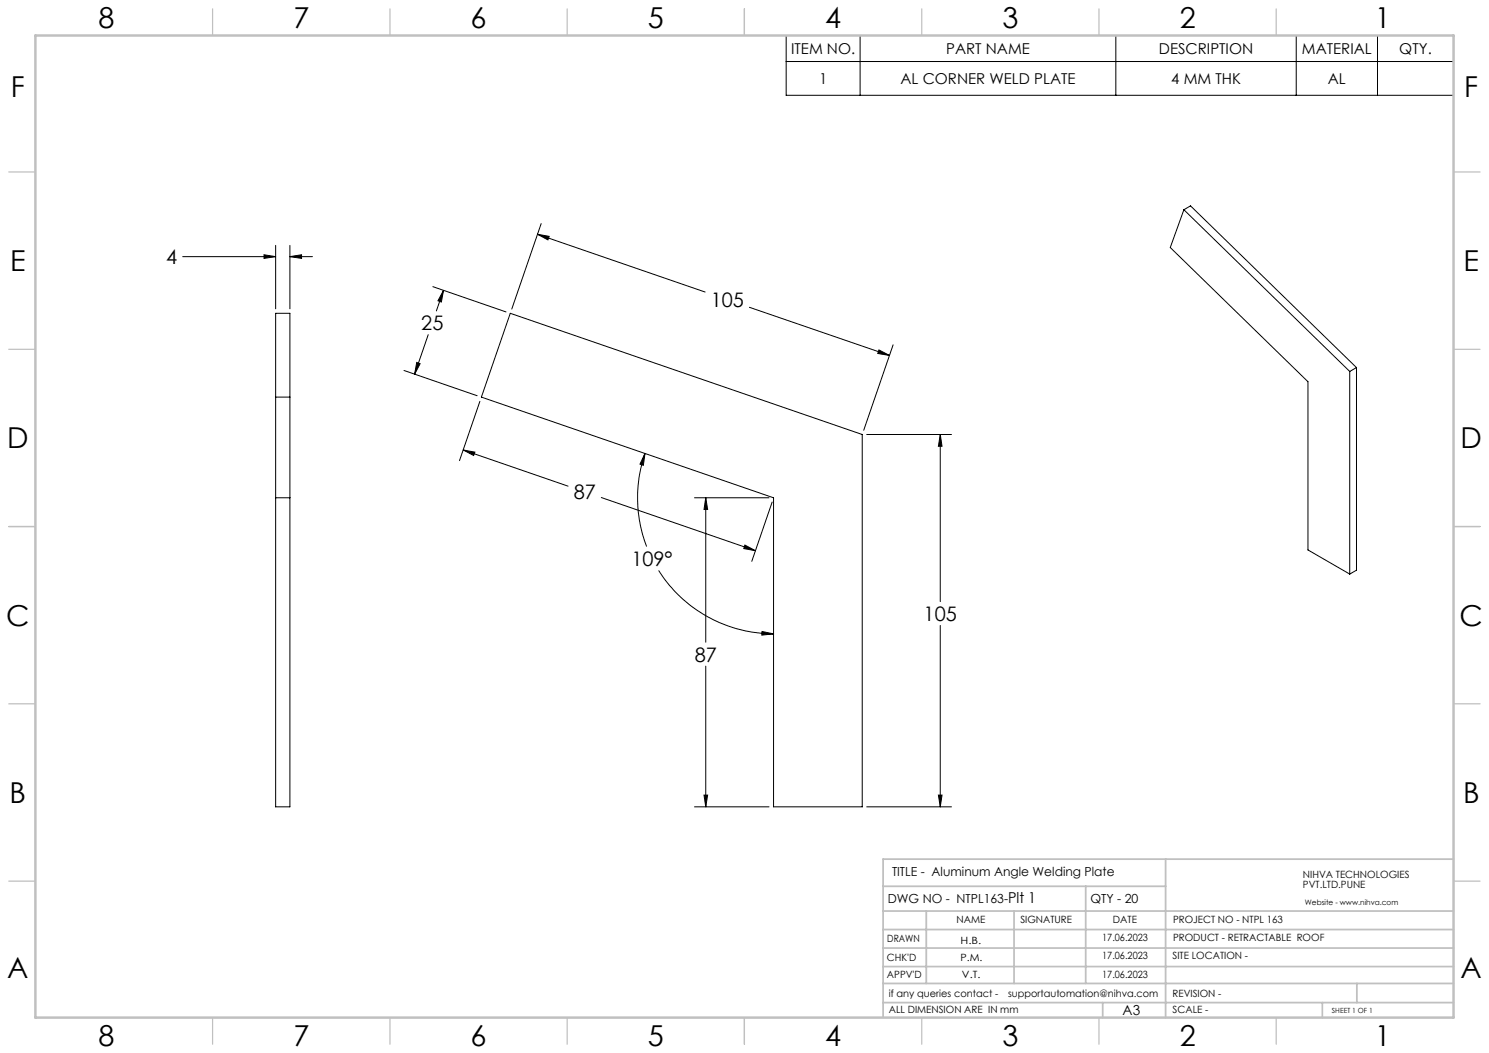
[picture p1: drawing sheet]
<svg xmlns="http://www.w3.org/2000/svg" width="420mm" height="297mm" viewBox="0 0 420 297" stroke-linecap="round" stroke-linejoin="round" font-family="sans-serif">
<g fill="none" stroke="#000" stroke-width=".28">
<path d="M221.8 10h188.2v16.9h-188.2zM221.8 17.4h188.2M242.6 10v16.9M314.7 10v16.9M365.6 10v16.9M388.5 10v16.9M333.9 59.2l46.8 45.6M333.9 59.2l1.9-1.1 46.8 45.6M333.9 59.2l-3.8 10.6 38.8 37.9v47.4l11.8 6.8M51.5 72.4h26.3M74.5 71.9l3.3 .5-3.3 .5zM77.8 69.2v17.9"/>
<path d="M81.8 69.2v17.9M81.8 72.4h6.3M81.8 72.4l3.3-.5v1zM151.6 66.1l47.3 16.3M151.6 66.1l3.3 .6-.3 1zM152.6 63.1l-8.2 24.1M77.8 88.4h4v139.2h-4zM120.8 94.4l-3.9 11.1M122.1 80.9l20.6 7.1M125.1 81.9l-2 5.8M125.1 81.9l-.6 3.3-1-.4zM143.9 88.4l99.3 34.2v105h-25v-87.2l-82.4-28.4z"/>
<path d="M211.4 86.7l39.5 13.6M247.9 98.7l3 1.6-3.3-.6zM251.9 97.3l-8.3 24.1M77.8 112h4M113.9 104.5l20.7 7.1M117.5 102.2l1 .4-1.6 2.9zM135.4 113.2l-5.8 16.7M380.7 104.8v57.1M382.6 103.7l-1.9 1.1M382.6 103.7v57.1l-1.9 1.1M130.7 126.9l29.5 10.2M130.7 126.9l3.2 .6-.3 1z"/>
<path d="M181.9 127.9l-.4 3.3-1-.3zM181.9 127.9a38.4 38.4 0 0 0 .5 26.3M244.5 122.6h23.9M265.2 122.6v47.1M265.2 122.6l.5 3.3h-1zM77.8 140.4h4M169.6 140.3l43.5 15M195.9 140.4h21M199.1 140.4v40.7M199.1 140.4l.5 3.3h-1zM210.1 153.7l3 1.6-3.3-.6zM217.8 141.6l-5.7 16.7"/>
<path d="M185.8 160.9a38.4 38.4 0 0 0 32.4 17.9M214.9 178.1l3.3 .7-3.3 .3zM265.2 176.4v51.2M199.1 187.9v39.7M195.9 227.6h21M198.6 224.3h1l-.5 3.3zM244.5 227.6h23.9M264.7 224.3h1l-.5 3.3z"/>
</g>
<g fill="none" stroke="#c0c0c0" stroke-width=".35">
<path d="M60 2.5v7.5M110 2.5v7.5M160 2.5v7.5M210 2.5v7.5M260 2.5v7.5M310 2.5v7.5M360 2.5v7.5M2.5 48.5h7.5M410 48.5h7.5M2.5 98.5h7.5M410 98.5h7.5M2.5 148.5h7.5"/>
<path d="M410 148.5h7.5M2.5 198.5h7.5M410 198.5h7.5M2.5 248.5h7.5M410 248.5h7.5M60 287v7.5M110 287v7.5M160 287v7.5M210 287v7.5M260 287v7.5M310 287v7.5M360 287v7.5"/>
</g>
<g fill="none" stroke="#c0c0c0" stroke-width=".5">
<path d="M249.1 257h160.9M249.1 250h79.7M261.3 257v20.4M286 257v20.4M306.2 250v27.4M328.8 242.3v44.7M410 242.3h-160.9v44.7M249.1 272.6h160.9M249.1 267.4h160.9M249.1 262.2h160.9M249.1 277.4h160.9M382.7 277.4v5.4"/>
<path d="M249.1 282.8h160.9M311 282.8v4.2M373 282.8v4.2"/>
</g>
<path d="M10 10h400v277h-400z" fill="none" stroke="#c0c0c0" stroke-width=".7"/>
<path d="M247.9 98.7l3 1.6-3.3-.6zM151.6 66.1l3.3 .6-.3 1zM264.7 224.3h1l-.5 3.3zM265.2 122.6l.5 3.3h-1zM125.1 81.9l-.6 3.3-1-.4zM117.5 102.2l1 .4-1.6 2.9zM181.9 127.9l-.4 3.3-1-.3zM214.9 178.1l3.3 .7-3.3 .3zM130.7 126.9l3.2 .6-.3 1zM210.1 153.7l3 1.6-3.3-.6zM199.1 140.4l.5 3.3h-1zM198.6 224.3h1l-.5 3.3zM74.5 71.9l3.3 .5-3.3 .5zM81.8 72.4l3.3-.5v1z" fill="#000"/>
<g font-size="8.1">
<text x="27.8" y="8">8</text>
<text x="82.8" y="8">7</text>
<text x="132.8" y="8">6</text>
<text x="182.8" y="8">5</text>
<text x="232.8" y="8">4</text>
<text x="282.8" y="8">3</text>
<text x="332.8" y="8">2</text>
<text x="387.8" y="8">1</text>
<text x="3" y="27.2">F</text>
<text x="413" y="27.2">F</text>
<text x="2.8" y="76.5">E</text>
<text x="412.8" y="76.5">E</text>
<text x="2" y="126.5">D</text>
<text x="412" y="126.5">D</text>
<text x="1.7" y="176.5">C</text>
<text x="411.7" y="176.5">C</text>
<text x="2.7" y="226.5">B</text>
<text x="412.7" y="226.5">B</text>
<text x="2" y="275.7">A</text>
<text x="412" y="275.7">A</text>
<text x="27.8" y="295">8</text>
<text x="82.8" y="295">7</text>
<text x="132.8" y="295">6</text>
<text x="182.8" y="295">5</text>
<text x="232.8" y="295">4</text>
<text x="282.8" y="295">3</text>
<text x="332.8" y="295">2</text>
<text x="387.8" y="295">1</text>
</g>
<g font-size="5.6">
<text x="46.9" y="74.5">4</text>
<text x="200.5" y="86.6">105</text>
<text x="118.8" y="93.2">25</text>
<text x="161.8" y="140.9">87</text>
<text x="178.1" y="159.7">109°</text>
<text x="260.5" y="175.2">105</text>
<text x="196" y="186.6">87</text>
</g>
<g font-size="4.2">
<text x="223.2" y="15.2">ITEM NO.</text>
<text x="266.9" y="15.2">PART NAME</text>
<text x="326.9" y="15.2">DESCRIPTION</text>
<text x="367.2" y="15.2">MATERIAL</text>
<text x="394.7" y="15.2">QTY.</text>
<text x="231" y="23.6">1</text>
<text x="254" y="23.6">AL CORNER WELD PLATE</text>
<text x="330.4" y="23.6">4 MM THK</text>
<text x="374.6" y="23.6">AL</text>
<text x="284.3" y="254.7">Plt 1</text>
</g>
<text font-size="3.9" x="316.7" y="286.4">A3</text>
<g font-size="3.5">
<text x="251.6" y="247">TITLE - Aluminum Angle Welding Plate</text>
<text x="250.4" y="254.8">DWG NO - NTPL163-</text>
<text x="307.6" y="254.8">QTY - 20</text>
</g>
<g font-size="2.8">
<text x="367.5" y="247.7">NIHVA TECHNOLOGIES</text>
<text x="367.5" y="250.5">PVT.LTD.PUNE</text>
<text x="269.8" y="260.4">NAME</text>
<text x="287.8" y="260.4">SIGNATURE</text>
<text x="313.9" y="260.5">DATE</text>
<text x="330.9" y="260.5">PROJECT NO - NTPL 163</text>
<text x="250.3" y="265.7">DRAWN</text>
<text x="270.9" y="266.1">H.B.</text>
<text x="310.9" y="265.5">17.06.2023</text>
<text x="330.9" y="265.5">PRODUCT - RETRACTABLE ROOF</text>
<text x="250.2" y="271.1">CHK'D</text>
<text x="250.2" y="275.8">APPV'D</text>
<text x="270.9" y="271.1">P.M.</text>
<text x="271.3" y="275.8">V.T.</text>
<text x="310.9" y="270.6">17.06.2023</text>
<text x="310.9" y="275.8">17.06.2023</text>
<text x="330.7" y="270.6">SITE LOCATION -</text>
<text x="250.7" y="281.1">if any queries contact -</text>
<text x="284.3" y="281.1">supportautomation@nihva.com</text>
<text x="330.7" y="281.1">REVISION -</text>
<text x="250.7" y="285.6">ALL DIMENSION ARE IN mm</text>
<text x="330.7" y="285.6">SCALE -</text>
</g>
<text font-size="2.1" x="368.1" y="255.1">Website - www.nihva.com</text>
<text font-size="2" x="375.7" y="285.6">SHEET 1 OF 1</text>
</svg>
